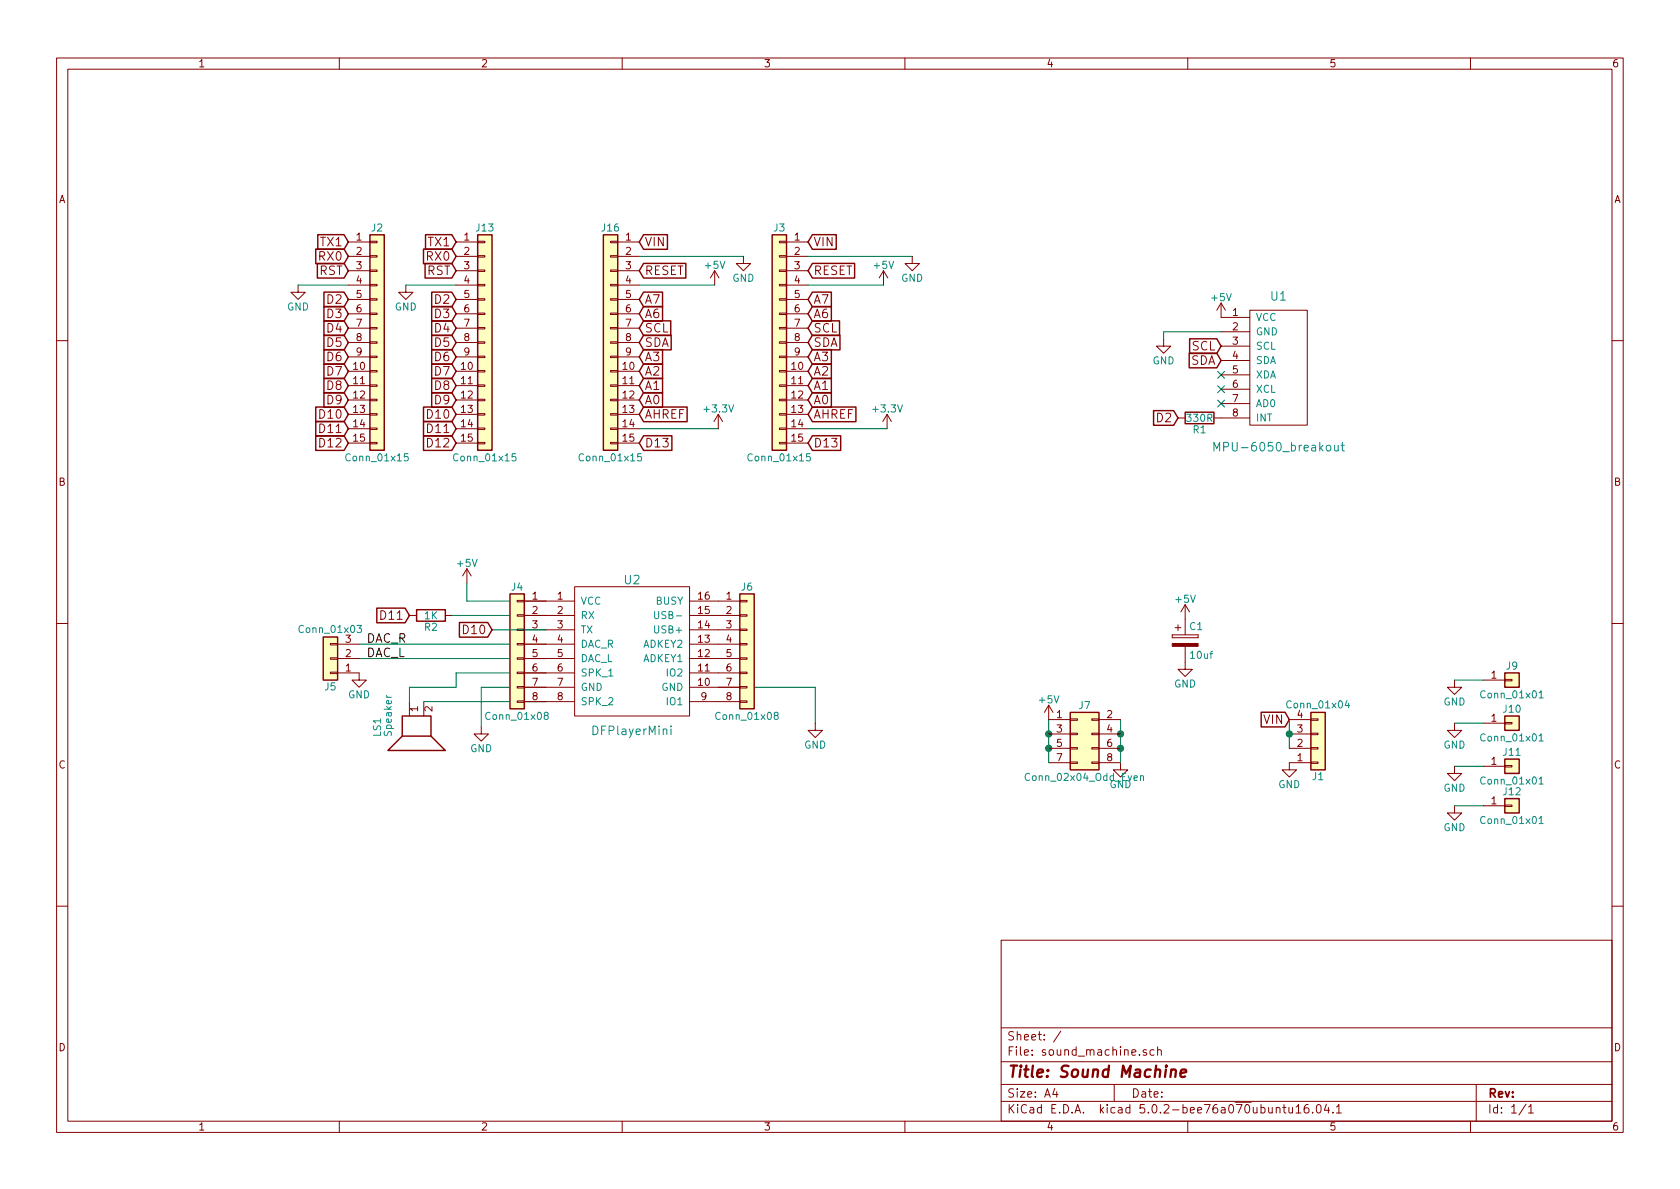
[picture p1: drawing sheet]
EESchema Schematic File Version 2
LIBS:power
LIBS:device
LIBS:transistors
LIBS:conn
LIBS:linear
LIBS:regul
LIBS:74xx
LIBS:cmos4000
LIBS:adc-dac
LIBS:memory
LIBS:xilinx
LIBS:microcontrollers
LIBS:dsp
LIBS:microchip
LIBS:analog_switches
LIBS:motorola
LIBS:texas
LIBS:intel
LIBS:audio
LIBS:interface
LIBS:digital-audio
LIBS:philips
LIBS:display
LIBS:cypress
LIBS:siliconi
LIBS:opto
LIBS:atmel
LIBS:contrib
LIBS:valves
LIBS:sound_machine
LIBS:sound_machine-cache
EELAYER 25 0
EELAYER END
$Descr A4 11693 8268
encoding utf-8
Sheet 1 1
Title "Sound Machine"
Date ""
Rev ""
Comp ""
Comment1 ""
Comment2 ""
Comment3 ""
Comment4 ""
$EndDescr
$Comp
L DFPlayerMini U2
U 1 1
P 4400 4525
F 0 "U2" H 4400 5025 60  0000 C CNN
F 1 "DFPlayerMini" H 4400 3975 60  0000 C CNN
F 2 "sound_machine:DFPlayerMini" H 4450 4125 60  0001 C CNN
F 3 "" H 4450 4125 60  0001 C CNN
	1    4400 4525
	1    0    0    -1  
$EndComp
$Comp
L MPU-6050_breakout U1
U 1 1
P 8900 2550
F 0 "U1" H 8900 3050 60  0000 C CNN
F 1 "MPU-6050_breakout" H 8900 2000 60  0000 C CNN
F 2 "sound_machine:MPU-6050" H 8400 2550 60  0001 C CNN
F 3 "" H 8400 2550 60  0001 C CNN
	1    8900 2550
	1    0    0    -1  
$EndComp
$Comp
L Speaker LS1
U 1 1
P 2850 5075
F 0 "LS1" H 2900 5300 50  0000 R CNN
F 1 "Speaker" H 2900 5225 50  0000 R CNN
F 2 "Pin_Headers:Pin_Header_Straight_1x02_Pitch2.54mm" H 2850 4875 50  0001 C CNN
F 3 "" H 2840 5025 50  0001 C CNN
	1    2850 5075
	0    -1   1    0   
$EndComp
$Comp
L GND #PWR01
U 1 1
P 3350 5050
F 0 "#PWR01" H 3350 4800 50  0001 C CNN
F 1 "GND" H 3350 4900 50  0000 C CNN
F 2 "" H 3350 5050 50  0001 C CNN
F 3 "" H 3350 5050 50  0001 C CNN
	1    3350 5050
	1    0    0    -1  
$EndComp
$Comp
L GND #PWR02
U 1 1
P 5675 5025
F 0 "#PWR02" H 5675 4775 50  0001 C CNN
F 1 "GND" H 5675 4875 50  0000 C CNN
F 2 "" H 5675 5025 50  0001 C CNN
F 3 "" H 5675 5025 50  0001 C CNN
	1    5675 5025
	1    0    0    -1  
$EndComp
$Comp
L +5V #PWR03
U 1 1
P 3250 4050
F 0 "#PWR03" H 3250 3900 50  0001 C CNN
F 1 "+5V" H 3250 4190 50  0000 C CNN
F 2 "" H 3250 4050 50  0001 C CNN
F 3 "" H 3250 4050 50  0001 C CNN
	1    3250 4050
	1    0    0    -1  
$EndComp
Text GLabel 8500 2500 0    60   Input ~ 0
SDA
Text GLabel 8500 2400 0    60   Input ~ 0
SCL
$Comp
L GND #PWR04
U 1 1
P 8100 2350
F 0 "#PWR04" H 8100 2100 50  0001 C CNN
F 1 "GND" H 8100 2200 50  0000 C CNN
F 2 "" H 8100 2350 50  0001 C CNN
F 3 "" H 8100 2350 50  0001 C CNN
	1    8100 2350
	1    0    0    -1  
$EndComp
NoConn ~ 8500 2600
NoConn ~ 8500 2700
$Comp
L +5V #PWR05
U 1 1
P 8500 2200
F 0 "#PWR05" H 8500 2050 50  0001 C CNN
F 1 "+5V" H 8500 2340 50  0000 C CNN
F 2 "" H 8500 2200 50  0001 C CNN
F 3 "" H 8500 2200 50  0001 C CNN
	1    8500 2200
	1    0    0    -1  
$EndComp
$Comp
L Conn_01x15 J2
U 1 1
P 2625 2375
F 0 "J2" H 2625 3175 50  0000 C CNN
F 1 "Conn_01x15" H 2625 1575 50  0000 C CNN
F 2 "Pin_Headers:Pin_Header_Straight_1x15_Pitch2.54mm" H 2625 2375 50  0001 C CNN
F 3 "" H 2625 2375 50  0001 C CNN
	1    2625 2375
	1    0    0    -1  
$EndComp
Text GLabel 2425 1675 0    60   Input ~ 0
TX1
Text GLabel 2425 1775 0    60   Input ~ 0
RX0
Text GLabel 2425 1875 0    60   Input ~ 0
RST
Text GLabel 2425 2075 0    60   Input ~ 0
D2
Text GLabel 2425 2175 0    60   Input ~ 0
D3
Text GLabel 2425 2275 0    60   Input ~ 0
D4
Text GLabel 2425 2375 0    60   Input ~ 0
D5
Text GLabel 2425 2475 0    60   Input ~ 0
D6
Text GLabel 2425 2575 0    60   Input ~ 0
D7
Text GLabel 2425 2675 0    60   Input ~ 0
D8
Text GLabel 2425 2775 0    60   Input ~ 0
D9
Text GLabel 2425 2875 0    60   Input ~ 0
D10
Text GLabel 2425 2975 0    60   Input ~ 0
D11
Text GLabel 2425 3075 0    60   Input ~ 0
D12
$Comp
L GND #PWR06
U 1 1
P 2075 1975
F 0 "#PWR06" H 2075 1725 50  0001 C CNN
F 1 "GND" H 2075 1825 50  0000 C CNN
F 2 "" H 2075 1975 50  0001 C CNN
F 3 "" H 2075 1975 50  0001 C CNN
	1    2075 1975
	1    0    0    -1  
$EndComp
$Comp
L Conn_01x15 J3
U 1 1
P 5425 2375
F 0 "J3" H 5425 3175 50  0000 C CNN
F 1 "Conn_01x15" H 5425 1575 50  0000 C CNN
F 2 "Pin_Headers:Pin_Header_Straight_1x15_Pitch2.54mm" H 5425 2375 50  0001 C CNN
F 3 "" H 5425 2375 50  0001 C CNN
	1    5425 2375
	-1   0    0    -1  
$EndComp
Text GLabel 5625 1675 2    60   Input ~ 0
VIN
Text GLabel 5625 1875 2    60   Input ~ 0
RESET
Text GLabel 5625 2075 2    60   Input ~ 0
A7
Text GLabel 5625 2175 2    60   Input ~ 0
A6
Text GLabel 5625 2475 2    60   Input ~ 0
A3
Text GLabel 5625 2575 2    60   Input ~ 0
A2
Text GLabel 5625 2675 2    60   Input ~ 0
A1
Text GLabel 5625 2775 2    60   Input ~ 0
A0
Text GLabel 5625 2875 2    60   Input ~ 0
AHREF
Text GLabel 5625 3075 2    60   Input ~ 0
D13
$Comp
L +3.3V #PWR07
U 1 1
P 6175 2975
F 0 "#PWR07" H 6175 2825 50  0001 C CNN
F 1 "+3.3V" H 6175 3115 50  0000 C CNN
F 2 "" H 6175 2975 50  0001 C CNN
F 3 "" H 6175 2975 50  0001 C CNN
	1    6175 2975
	1    0    0    -1  
$EndComp
$Comp
L +5V #PWR08
U 1 1
P 6150 1975
F 0 "#PWR08" H 6150 1825 50  0001 C CNN
F 1 "+5V" H 6150 2115 50  0000 C CNN
F 2 "" H 6150 1975 50  0001 C CNN
F 3 "" H 6150 1975 50  0001 C CNN
	1    6150 1975
	1    0    0    -1  
$EndComp
$Comp
L GND #PWR09
U 1 1
P 6350 1775
F 0 "#PWR09" H 6350 1525 50  0001 C CNN
F 1 "GND" H 6350 1625 50  0000 C CNN
F 2 "" H 6350 1775 50  0001 C CNN
F 3 "" H 6350 1775 50  0001 C CNN
	1    6350 1775
	1    0    0    -1  
$EndComp
Text GLabel 5625 2275 2    60   Input ~ 0
SCL
Text GLabel 5625 2375 2    60   Input ~ 0
SDA
Text GLabel 8200 2900 0    60   Input ~ 0
D2
$Comp
L R R1
U 1 1
P 8350 2900
F 0 "R1" V 8430 2900 50  0000 C CNN
F 1 "330R" V 8350 2900 50  0000 C CNN
F 2 "Resistors_THT:R_Axial_DIN0207_L6.3mm_D2.5mm_P10.16mm_Horizontal" V 8280 2900 50  0001 C CNN
F 3 "" H 8350 2900 50  0001 C CNN
	1    8350 2900
	0    1    1    0   
$EndComp
NoConn ~ 8500 2800
$Comp
L GND #PWR010
U 1 1
P 2500 4675
F 0 "#PWR010" H 2500 4425 50  0001 C CNN
F 1 "GND" H 2500 4525 50  0000 C CNN
F 2 "" H 2500 4675 50  0001 C CNN
F 3 "" H 2500 4675 50  0001 C CNN
	1    2500 4675
	1    0    0    -1  
$EndComp
$Comp
L R R2
U 1 1
P 3000 4275
F 0 "R2" V 3080 4275 50  0000 C CNN
F 1 "1K" V 3000 4275 50  0000 C CNN
F 2 "Resistors_SMD:R_0805_HandSoldering" V 2930 4275 50  0001 C CNN
F 3 "" H 3000 4275 50  0001 C CNN
	1    3000 4275
	0    1    1    0   
$EndComp
Text GLabel 8975 5000 0    60   Input ~ 0
VIN
$Comp
L GND #PWR011
U 1 1
P 8975 5300
F 0 "#PWR011" H 8975 5050 50  0001 C CNN
F 1 "GND" H 8975 5150 50  0000 C CNN
F 2 "" H 8975 5300 50  0001 C CNN
F 3 "" H 8975 5300 50  0001 C CNN
	1    8975 5300
	1    0    0    -1  
$EndComp
$Comp
L Conn_01x01 J9
U 1 1
P 10525 4725
F 0 "J9" H 10525 4825 50  0000 C CNN
F 1 "Conn_01x01" H 10525 4625 50  0000 C CNN
F 2 "Mounting_Holes:MountingHole_3.2mm_M3_DIN965_Pad" H 10525 4725 50  0001 C CNN
F 3 "" H 10525 4725 50  0001 C CNN
	1    10525 4725
	1    0    0    -1  
$EndComp
$Comp
L Conn_01x01 J10
U 1 1
P 10525 5025
F 0 "J10" H 10525 5125 50  0000 C CNN
F 1 "Conn_01x01" H 10525 4925 50  0000 C CNN
F 2 "Mounting_Holes:MountingHole_3.2mm_M3_DIN965_Pad" H 10525 5025 50  0001 C CNN
F 3 "" H 10525 5025 50  0001 C CNN
	1    10525 5025
	1    0    0    -1  
$EndComp
$Comp
L Conn_01x01 J11
U 1 1
P 10525 5325
F 0 "J11" H 10525 5425 50  0000 C CNN
F 1 "Conn_01x01" H 10525 5225 50  0000 C CNN
F 2 "Mounting_Holes:MountingHole_3.2mm_M3_DIN965_Pad" H 10525 5325 50  0001 C CNN
F 3 "" H 10525 5325 50  0001 C CNN
	1    10525 5325
	1    0    0    -1  
$EndComp
$Comp
L Conn_01x01 J12
U 1 1
P 10525 5600
F 0 "J12" H 10525 5700 50  0000 C CNN
F 1 "Conn_01x01" H 10525 5500 50  0000 C CNN
F 2 "Mounting_Holes:MountingHole_3.2mm_M3_DIN965_Pad" H 10525 5600 50  0001 C CNN
F 3 "" H 10525 5600 50  0001 C CNN
	1    10525 5600
	1    0    0    -1  
$EndComp
$Comp
L GND #PWR012
U 1 1
P 10125 4725
F 0 "#PWR012" H 10125 4475 50  0001 C CNN
F 1 "GND" H 10125 4575 50  0000 C CNN
F 2 "" H 10125 4725 50  0001 C CNN
F 3 "" H 10125 4725 50  0001 C CNN
	1    10125 4725
	1    0    0    -1  
$EndComp
$Comp
L GND #PWR013
U 1 1
P 10125 5025
F 0 "#PWR013" H 10125 4775 50  0001 C CNN
F 1 "GND" H 10125 4875 50  0000 C CNN
F 2 "" H 10125 5025 50  0001 C CNN
F 3 "" H 10125 5025 50  0001 C CNN
	1    10125 5025
	1    0    0    -1  
$EndComp
$Comp
L GND #PWR014
U 1 1
P 10125 5325
F 0 "#PWR014" H 10125 5075 50  0001 C CNN
F 1 "GND" H 10125 5175 50  0000 C CNN
F 2 "" H 10125 5325 50  0001 C CNN
F 3 "" H 10125 5325 50  0001 C CNN
	1    10125 5325
	1    0    0    -1  
$EndComp
$Comp
L GND #PWR015
U 1 1
P 10125 5600
F 0 "#PWR015" H 10125 5350 50  0001 C CNN
F 1 "GND" H 10125 5450 50  0000 C CNN
F 2 "" H 10125 5600 50  0001 C CNN
F 3 "" H 10125 5600 50  0001 C CNN
	1    10125 5600
	1    0    0    -1  
$EndComp
Wire Wire Line
	3350 5050 3350 4775
Wire Wire Line
	3350 4775 3800 4775
Wire Wire Line
	5000 4775 5675 4775
Wire Wire Line
	3250 4175 3800 4175
Wire Wire Line
	3250 4175 3250 4050
Wire Wire Line
	8500 2300 8100 2300
Wire Wire Line
	8100 2300 8100 2350
Wire Wire Line
	2075 1975 2425 1975
Wire Wire Line
	6175 2975 5625 2975
Wire Wire Line
	6150 1975 5625 1975
Wire Wire Line
	5625 1775 6350 1775
Wire Wire Line
	2950 4875 3800 4875
Wire Wire Line
	3175 4675 3800 4675
Wire Wire Line
	3175 4675 3175 4775
Wire Wire Line
	3175 4775 2850 4775
Wire Wire Line
	2850 4775 2850 4875
Wire Wire Line
	2500 4575 3800 4575
Wire Wire Line
	2500 4475 3800 4475
Wire Wire Line
	3150 4275 3800 4275
Wire Wire Line
	10125 4725 10325 4725
Wire Wire Line
	10325 5025 10125 5025
Wire Wire Line
	10325 5325 10125 5325
Wire Wire Line
	10125 5600 10325 5600
$Comp
L Conn_01x15 J13
U 1 1
P 3375 2375
F 0 "J13" H 3375 3175 50  0000 C CNN
F 1 "Conn_01x15" H 3375 1575 50  0000 C CNN
F 2 "Socket_Strips:Socket_Strip_Straight_1x15_Pitch2.54mm" H 3375 2375 50  0001 C CNN
F 3 "" H 3375 2375 50  0001 C CNN
	1    3375 2375
	1    0    0    -1  
$EndComp
Text GLabel 3175 1675 0    60   Input ~ 0
TX1
Text GLabel 3175 1775 0    60   Input ~ 0
RX0
Text GLabel 3175 1875 0    60   Input ~ 0
RST
Text GLabel 3175 2075 0    60   Input ~ 0
D2
Text GLabel 3175 2175 0    60   Input ~ 0
D3
Text GLabel 3175 2275 0    60   Input ~ 0
D4
Text GLabel 3175 2375 0    60   Input ~ 0
D5
Text GLabel 3175 2475 0    60   Input ~ 0
D6
Text GLabel 3175 2575 0    60   Input ~ 0
D7
Text GLabel 3175 2675 0    60   Input ~ 0
D8
Text GLabel 3175 2775 0    60   Input ~ 0
D9
Text GLabel 3175 2875 0    60   Input ~ 0
D10
Text GLabel 3175 2975 0    60   Input ~ 0
D11
Text GLabel 3175 3075 0    60   Input ~ 0
D12
$Comp
L GND #PWR016
U 1 1
P 2825 1975
F 0 "#PWR016" H 2825 1725 50  0001 C CNN
F 1 "GND" H 2825 1825 50  0000 C CNN
F 2 "" H 2825 1975 50  0001 C CNN
F 3 "" H 2825 1975 50  0001 C CNN
	1    2825 1975
	1    0    0    -1  
$EndComp
Wire Wire Line
	2825 1975 3175 1975
$Comp
L Conn_01x15 J16
U 1 1
P 4250 2375
F 0 "J16" H 4250 3175 50  0000 C CNN
F 1 "Conn_01x15" H 4250 1575 50  0000 C CNN
F 2 "Socket_Strips:Socket_Strip_Straight_1x15_Pitch2.54mm" H 4250 2375 50  0001 C CNN
F 3 "" H 4250 2375 50  0001 C CNN
	1    4250 2375
	-1   0    0    -1  
$EndComp
Text GLabel 4450 1675 2    60   Input ~ 0
VIN
Text GLabel 4450 1875 2    60   Input ~ 0
RESET
Text GLabel 4450 2075 2    60   Input ~ 0
A7
Text GLabel 4450 2175 2    60   Input ~ 0
A6
Text GLabel 4450 2475 2    60   Input ~ 0
A3
Text GLabel 4450 2575 2    60   Input ~ 0
A2
Text GLabel 4450 2675 2    60   Input ~ 0
A1
Text GLabel 4450 2775 2    60   Input ~ 0
A0
Text GLabel 4450 2875 2    60   Input ~ 0
AHREF
Text GLabel 4450 3075 2    60   Input ~ 0
D13
$Comp
L +3.3V #PWR017
U 1 1
P 5000 2975
F 0 "#PWR017" H 5000 2825 50  0001 C CNN
F 1 "+3.3V" H 5000 3115 50  0000 C CNN
F 2 "" H 5000 2975 50  0001 C CNN
F 3 "" H 5000 2975 50  0001 C CNN
	1    5000 2975
	1    0    0    -1  
$EndComp
$Comp
L +5V #PWR018
U 1 1
P 4975 1975
F 0 "#PWR018" H 4975 1825 50  0001 C CNN
F 1 "+5V" H 4975 2115 50  0000 C CNN
F 2 "" H 4975 1975 50  0001 C CNN
F 3 "" H 4975 1975 50  0001 C CNN
	1    4975 1975
	1    0    0    -1  
$EndComp
$Comp
L GND #PWR019
U 1 1
P 5175 1775
F 0 "#PWR019" H 5175 1525 50  0001 C CNN
F 1 "GND" H 5175 1625 50  0000 C CNN
F 2 "" H 5175 1775 50  0001 C CNN
F 3 "" H 5175 1775 50  0001 C CNN
	1    5175 1775
	1    0    0    -1  
$EndComp
Text GLabel 4450 2275 2    60   Input ~ 0
SCL
Text GLabel 4450 2375 2    60   Input ~ 0
SDA
Wire Wire Line
	5000 2975 4450 2975
Wire Wire Line
	4975 1975 4450 1975
Wire Wire Line
	4450 1775 5175 1775
$Comp
L Conn_01x08 J6
U 1 1
P 5200 4475
F 0 "J6" H 5200 4875 50  0000 C CNN
F 1 "Conn_01x08" H 5200 3975 50  0000 C CNN
F 2 "Pin_Headers:Pin_Header_Straight_1x08_Pitch2.54mm" H 5200 4475 50  0001 C CNN
F 3 "" H 5200 4475 50  0001 C CNN
	1    5200 4475
	1    0    0    -1  
$EndComp
Wire Wire Line
	5675 4775 5675 5025
$Comp
L Conn_01x08 J4
U 1 1
P 3600 4475
F 0 "J4" H 3600 4875 50  0000 C CNN
F 1 "Conn_01x08" H 3600 3975 50  0000 C CNN
F 2 "Pin_Headers:Pin_Header_Straight_1x08_Pitch2.54mm" H 3600 4475 50  0001 C CNN
F 3 "" H 3600 4475 50  0001 C CNN
	1    3600 4475
	-1   0    0    -1  
$EndComp
Wire Wire Line
	3425 4375 3800 4375
$Comp
L +5V #PWR020
U 1 1
P 7300 5000
F 0 "#PWR020" H 7300 4850 50  0001 C CNN
F 1 "+5V" H 7300 5140 50  0000 C CNN
F 2 "" H 7300 5000 50  0001 C CNN
F 3 "" H 7300 5000 50  0001 C CNN
	1    7300 5000
	1    0    0    -1  
$EndComp
$Comp
L Conn_01x04 J1
U 1 1
P 9175 5200
F 0 "J1" H 9175 5400 50  0000 C CNN
F 1 "Conn_01x04" H 9175 4900 50  0000 C CNN
F 2 "Socket_Strips:Socket_Strip_Straight_1x04" H 9175 5200 50  0001 C CNN
F 3 "" H 9175 5200 50  0001 C CNN
	1    9175 5200
	1    0    0    1   
$EndComp
Wire Wire Line
	8975 5000 8975 5200
Connection ~ 8975 5100
$Comp
L GND #PWR021
U 1 1
P 7800 5300
F 0 "#PWR021" H 7800 5050 50  0001 C CNN
F 1 "GND" H 7800 5150 50  0000 C CNN
F 2 "" H 7800 5300 50  0001 C CNN
F 3 "" H 7800 5300 50  0001 C CNN
	1    7800 5300
	1    0    0    -1  
$EndComp
Wire Wire Line
	7300 5000 7300 5300
Connection ~ 7300 5100
Connection ~ 7300 5200
Wire Wire Line
	7800 5000 7800 5300
Connection ~ 7800 5100
Connection ~ 7800 5200
$Comp
L Conn_02x04_Odd_Even J7
U 1 1
P 7500 5100
F 0 "J7" H 7550 5300 50  0000 C CNN
F 1 "Conn_02x04_Odd_Even" H 7550 4800 50  0000 C CNN
F 2 "Pin_Headers:Pin_Header_Straight_2x04_Pitch2.54mm" H 7500 5100 50  0001 C CNN
F 3 "" H 7500 5100 50  0001 C CNN
	1    7500 5100
	1    0    0    -1  
$EndComp
Text GLabel 3425 4375 0    60   Input ~ 0
D10
Text GLabel 2850 4275 0    60   Input ~ 0
D11
$Comp
L Conn_01x03 J5
U 1 1
P 2300 4575
F 0 "J5" H 2300 4775 50  0000 C CNN
F 1 "Conn_01x03" H 2300 4375 50  0000 C CNN
F 2 "Pin_Headers:Pin_Header_Straight_1x03_Pitch2.54mm" H 2300 4575 50  0001 C CNN
F 3 "" H 2300 4575 50  0001 C CNN
	1    2300 4575
	-1   0    0    1   
$EndComp
Text Label 2550 4475 0    60   ~ 0
DAC_R
Text Label 2550 4575 0    60   ~ 0
DAC_L
$Comp
L CP C1
U 1 1
P 8250 4450
F 0 "C1" H 8275 4550 50  0000 L CNN
F 1 "10uf" H 8275 4350 50  0000 L CNN
F 2 "Capacitors_THT:CP_Radial_D5.0mm_P2.50mm" H 8288 4300 50  0001 C CNN
F 3 "" H 8250 4450 50  0001 C CNN
	1    8250 4450
	1    0    0    -1  
$EndComp
$Comp
L GND #PWR022
U 1 1
P 8250 4600
F 0 "#PWR022" H 8250 4350 50  0001 C CNN
F 1 "GND" H 8250 4450 50  0000 C CNN
F 2 "" H 8250 4600 50  0001 C CNN
F 3 "" H 8250 4600 50  0001 C CNN
	1    8250 4600
	1    0    0    -1  
$EndComp
$Comp
L +5V #PWR023
U 1 1
P 8250 4300
F 0 "#PWR023" H 8250 4150 50  0001 C CNN
F 1 "+5V" H 8250 4440 50  0000 C CNN
F 2 "" H 8250 4300 50  0001 C CNN
F 3 "" H 8250 4300 50  0001 C CNN
	1    8250 4300
	1    0    0    -1  
$EndComp
$EndSCHEMATC
